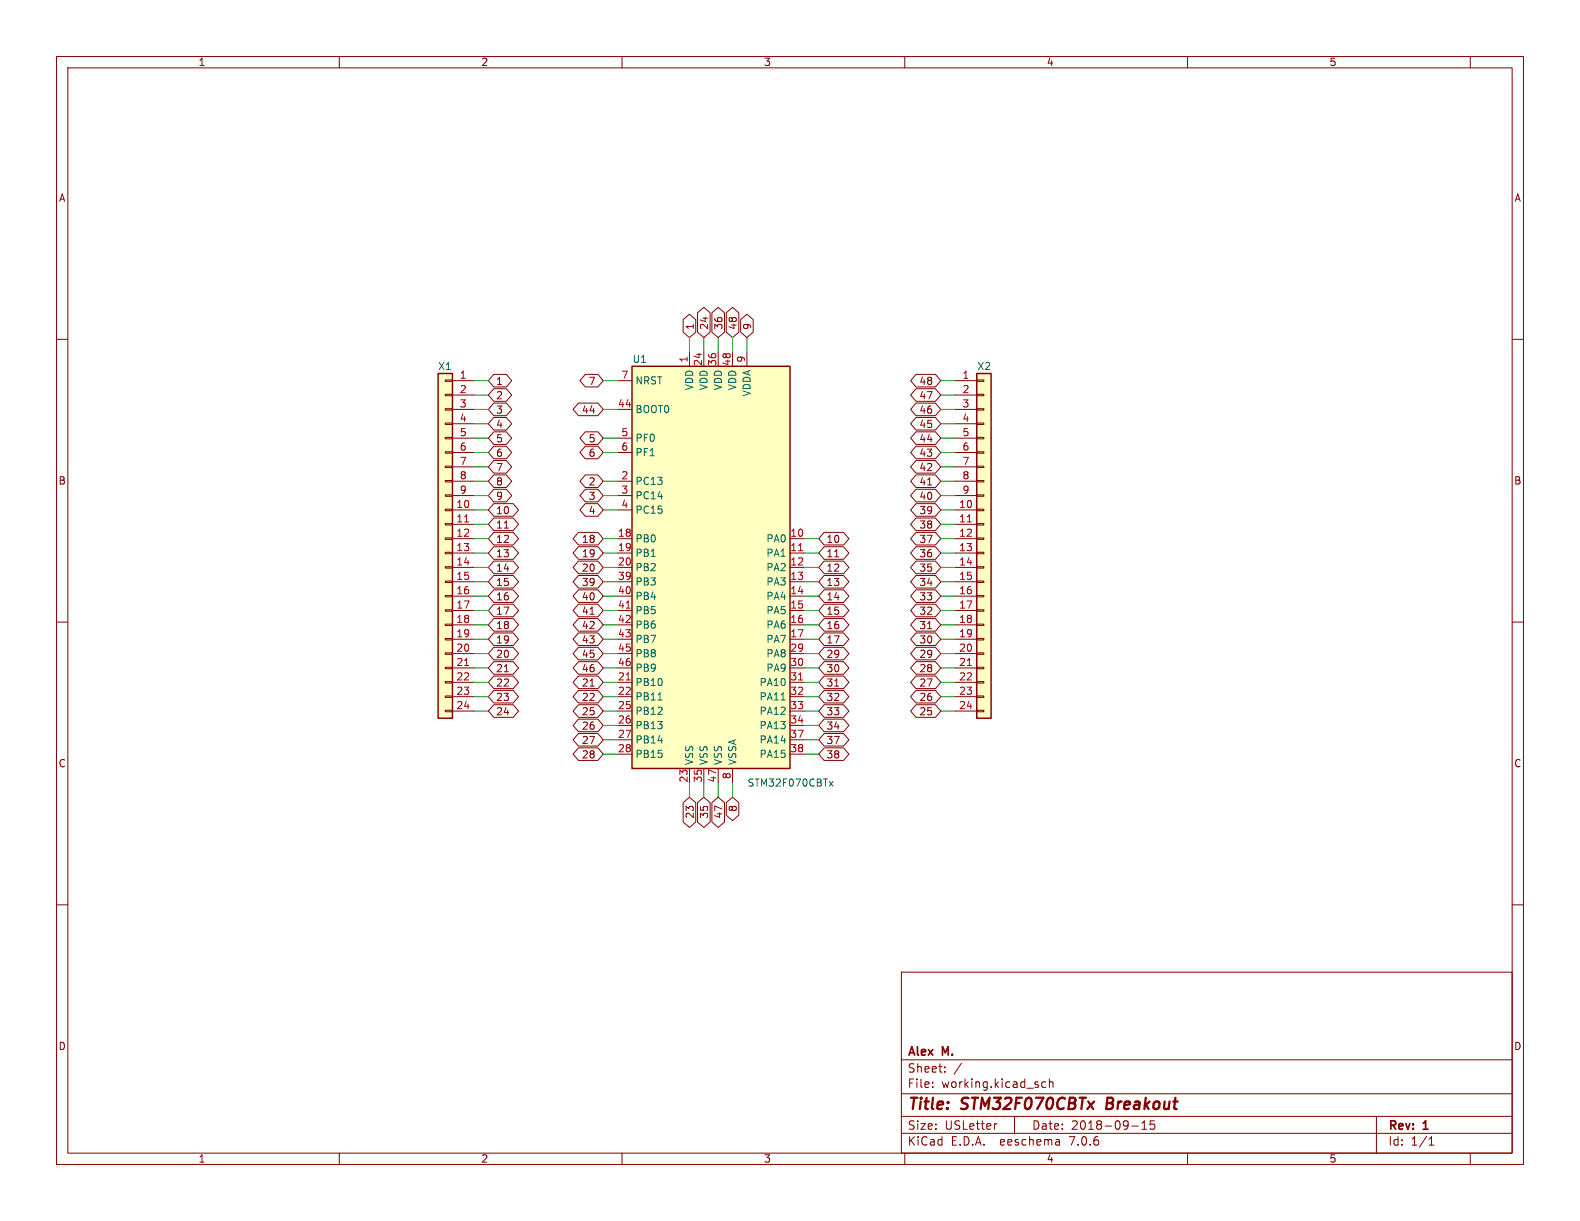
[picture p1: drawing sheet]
(kicad_sch (version 20230121) (generator eeschema)

 (paper "USLetter")

 (title_block
  (title "STM32F070CBTx Breakout")
  (date "2018-09-15")
  (rev "1")
  (company "Alex M."))

 (lib_symbols
  (symbol "Breakout_STM32F070CBTx-rescue:STM32F070CBTx-MCU_ST_STM32F0" (in_bom yes) (on_board yes)
   (property "Reference" "U" (at -15.24 36.83 0) (effects (font (size 1.27 1.27)) (justify left)))
   (property "Value" "MCU_ST_STM32F0:STM32F070CBTx" (at 7.62 36.83 0) (effects (font (size 1.27 1.27)) (justify left)))
   (property "Footprint" "Package_QFP:LQFP-48_7x7mm_P0.5mm" (at -15.24 -35.56 0) (effects (font (size 1.27 1.27)) (justify right) hide))
   (property "Datasheet" "" (at 0 0 0) (effects (font (size 1.27 1.27)) hide))
   (symbol "STM32F070CBTx-MCU_ST_STM32F0_0_1"
    (rectangle (start -15.24 -35.56) (end 12.7 35.56) (stroke (width 0.254) (type solid)) (fill (type background))))
   (symbol "STM32F070CBTx-MCU_ST_STM32F0_1_1"
    (pin power_in line (at -5.08 38.1 270) (length 2.54) (name "VDD" (effects (font (size 1.27 1.27)))) (number "1" (effects (font (size 1.27 1.27)))))
    (pin bidirectional line (at 15.24 5.08 180) (length 2.54) (name "PA0" (effects (font (size 1.27 1.27)))) (number "10" (effects (font (size 1.27 1.27)))))
    (pin bidirectional line (at 15.24 2.54 180) (length 2.54) (name "PA1" (effects (font (size 1.27 1.27)))) (number "11" (effects (font (size 1.27 1.27)))))
    (pin bidirectional line (at 15.24 0 180) (length 2.54) (name "PA2" (effects (font (size 1.27 1.27)))) (number "12" (effects (font (size 1.27 1.27)))))
    (pin bidirectional line (at 15.24 -2.54 180) (length 2.54) (name "PA3" (effects (font (size 1.27 1.27)))) (number "13" (effects (font (size 1.27 1.27)))))
    (pin bidirectional line (at 15.24 -5.08 180) (length 2.54) (name "PA4" (effects (font (size 1.27 1.27)))) (number "14" (effects (font (size 1.27 1.27)))))
    (pin bidirectional line (at 15.24 -7.62 180) (length 2.54) (name "PA5" (effects (font (size 1.27 1.27)))) (number "15" (effects (font (size 1.27 1.27)))))
    (pin bidirectional line (at 15.24 -10.16 180) (length 2.54) (name "PA6" (effects (font (size 1.27 1.27)))) (number "16" (effects (font (size 1.27 1.27)))))
    (pin bidirectional line (at 15.24 -12.7 180) (length 2.54) (name "PA7" (effects (font (size 1.27 1.27)))) (number "17" (effects (font (size 1.27 1.27)))))
    (pin bidirectional line (at -17.78 5.08 0) (length 2.54) (name "PB0" (effects (font (size 1.27 1.27)))) (number "18" (effects (font (size 1.27 1.27)))))
    (pin bidirectional line (at -17.78 2.54 0) (length 2.54) (name "PB1" (effects (font (size 1.27 1.27)))) (number "19" (effects (font (size 1.27 1.27)))))
    (pin bidirectional line (at -17.78 15.24 0) (length 2.54) (name "PC13" (effects (font (size 1.27 1.27)))) (number "2" (effects (font (size 1.27 1.27)))))
    (pin bidirectional line (at -17.78 0 0) (length 2.54) (name "PB2" (effects (font (size 1.27 1.27)))) (number "20" (effects (font (size 1.27 1.27)))))
    (pin bidirectional line (at -17.78 -20.32 0) (length 2.54) (name "PB10" (effects (font (size 1.27 1.27)))) (number "21" (effects (font (size 1.27 1.27)))))
    (pin bidirectional line (at -17.78 -22.86 0) (length 2.54) (name "PB11" (effects (font (size 1.27 1.27)))) (number "22" (effects (font (size 1.27 1.27)))))
    (pin power_in line (at -5.08 -38.1 90) (length 2.54) (name "VSS" (effects (font (size 1.27 1.27)))) (number "23" (effects (font (size 1.27 1.27)))))
    (pin power_in line (at -2.54 38.1 270) (length 2.54) (name "VDD" (effects (font (size 1.27 1.27)))) (number "24" (effects (font (size 1.27 1.27)))))
    (pin bidirectional line (at -17.78 -25.4 0) (length 2.54) (name "PB12" (effects (font (size 1.27 1.27)))) (number "25" (effects (font (size 1.27 1.27)))))
    (pin bidirectional line (at -17.78 -27.94 0) (length 2.54) (name "PB13" (effects (font (size 1.27 1.27)))) (number "26" (effects (font (size 1.27 1.27)))))
    (pin bidirectional line (at -17.78 -30.48 0) (length 2.54) (name "PB14" (effects (font (size 1.27 1.27)))) (number "27" (effects (font (size 1.27 1.27)))))
    (pin bidirectional line (at -17.78 -33.02 0) (length 2.54) (name "PB15" (effects (font (size 1.27 1.27)))) (number "28" (effects (font (size 1.27 1.27)))))
    (pin bidirectional line (at 15.24 -15.24 180) (length 2.54) (name "PA8" (effects (font (size 1.27 1.27)))) (number "29" (effects (font (size 1.27 1.27)))))
    (pin bidirectional line (at -17.78 12.7 0) (length 2.54) (name "PC14" (effects (font (size 1.27 1.27)))) (number "3" (effects (font (size 1.27 1.27)))))
    (pin bidirectional line (at 15.24 -17.78 180) (length 2.54) (name "PA9" (effects (font (size 1.27 1.27)))) (number "30" (effects (font (size 1.27 1.27)))))
    (pin bidirectional line (at 15.24 -20.32 180) (length 2.54) (name "PA10" (effects (font (size 1.27 1.27)))) (number "31" (effects (font (size 1.27 1.27)))))
    (pin bidirectional line (at 15.24 -22.86 180) (length 2.54) (name "PA11" (effects (font (size 1.27 1.27)))) (number "32" (effects (font (size 1.27 1.27)))))
    (pin bidirectional line (at 15.24 -25.4 180) (length 2.54) (name "PA12" (effects (font (size 1.27 1.27)))) (number "33" (effects (font (size 1.27 1.27)))))
    (pin bidirectional line (at 15.24 -27.94 180) (length 2.54) (name "PA13" (effects (font (size 1.27 1.27)))) (number "34" (effects (font (size 1.27 1.27)))))
    (pin power_in line (at -2.54 -38.1 90) (length 2.54) (name "VSS" (effects (font (size 1.27 1.27)))) (number "35" (effects (font (size 1.27 1.27)))))
    (pin power_in line (at 0 38.1 270) (length 2.54) (name "VDD" (effects (font (size 1.27 1.27)))) (number "36" (effects (font (size 1.27 1.27)))))
    (pin bidirectional line (at 15.24 -30.48 180) (length 2.54) (name "PA14" (effects (font (size 1.27 1.27)))) (number "37" (effects (font (size 1.27 1.27)))))
    (pin bidirectional line (at 15.24 -33.02 180) (length 2.54) (name "PA15" (effects (font (size 1.27 1.27)))) (number "38" (effects (font (size 1.27 1.27)))))
    (pin bidirectional line (at -17.78 -2.54 0) (length 2.54) (name "PB3" (effects (font (size 1.27 1.27)))) (number "39" (effects (font (size 1.27 1.27)))))
    (pin bidirectional line (at -17.78 10.16 0) (length 2.54) (name "PC15" (effects (font (size 1.27 1.27)))) (number "4" (effects (font (size 1.27 1.27)))))
    (pin bidirectional line (at -17.78 -5.08 0) (length 2.54) (name "PB4" (effects (font (size 1.27 1.27)))) (number "40" (effects (font (size 1.27 1.27)))))
    (pin bidirectional line (at -17.78 -7.62 0) (length 2.54) (name "PB5" (effects (font (size 1.27 1.27)))) (number "41" (effects (font (size 1.27 1.27)))))
    (pin bidirectional line (at -17.78 -10.16 0) (length 2.54) (name "PB6" (effects (font (size 1.27 1.27)))) (number "42" (effects (font (size 1.27 1.27)))))
    (pin bidirectional line (at -17.78 -12.7 0) (length 2.54) (name "PB7" (effects (font (size 1.27 1.27)))) (number "43" (effects (font (size 1.27 1.27)))))
    (pin input line (at -17.78 27.94 0) (length 2.54) (name "BOOT0" (effects (font (size 1.27 1.27)))) (number "44" (effects (font (size 1.27 1.27)))))
    (pin bidirectional line (at -17.78 -15.24 0) (length 2.54) (name "PB8" (effects (font (size 1.27 1.27)))) (number "45" (effects (font (size 1.27 1.27)))))
    (pin bidirectional line (at -17.78 -17.78 0) (length 2.54) (name "PB9" (effects (font (size 1.27 1.27)))) (number "46" (effects (font (size 1.27 1.27)))))
    (pin power_in line (at 0 -38.1 90) (length 2.54) (name "VSS" (effects (font (size 1.27 1.27)))) (number "47" (effects (font (size 1.27 1.27)))))
    (pin power_in line (at 2.54 38.1 270) (length 2.54) (name "VDD" (effects (font (size 1.27 1.27)))) (number "48" (effects (font (size 1.27 1.27)))))
    (pin input line (at -17.78 22.86 0) (length 2.54) (name "PF0" (effects (font (size 1.27 1.27)))) (number "5" (effects (font (size 1.27 1.27)))))
    (pin input line (at -17.78 20.32 0) (length 2.54) (name "PF1" (effects (font (size 1.27 1.27)))) (number "6" (effects (font (size 1.27 1.27)))))
    (pin input line (at -17.78 33.02 0) (length 2.54) (name "NRST" (effects (font (size 1.27 1.27)))) (number "7" (effects (font (size 1.27 1.27)))))
    (pin power_in line (at 2.54 -38.1 90) (length 2.54) (name "VSSA" (effects (font (size 1.27 1.27)))) (number "8" (effects (font (size 1.27 1.27)))))
    (pin power_in line (at 5.08 38.1 270) (length 2.54) (name "VDDA" (effects (font (size 1.27 1.27)))) (number "9" (effects (font (size 1.27 1.27)))))))
  (symbol "Connector_Generic:Conn_01x24" (pin_names (offset 1.016) hide) (in_bom yes) (on_board yes)
   (property "Reference" "J" (at 0 30.48 0) (effects (font (size 1.27 1.27))))
   (property "Value" "Conn_01x24" (at 0 -33.02 0) (effects (font (size 1.27 1.27))))
   (property "Footprint" "" (at 0 0 0) (effects (font (size 1.27 1.27)) hide))
   (property "Datasheet" "~" (at 0 0 0) (effects (font (size 1.27 1.27)) hide))
   (symbol "Conn_01x24_1_1"
    (rectangle (start -1.27 -30.353) (end 0 -30.607) (stroke (width 0.1524) (type default)) (fill (type none)))
    (rectangle (start -1.27 -27.813) (end 0 -28.067) (stroke (width 0.1524) (type default)) (fill (type none)))
    (rectangle (start -1.27 -25.273) (end 0 -25.527) (stroke (width 0.1524) (type default)) (fill (type none)))
    (rectangle (start -1.27 -22.733) (end 0 -22.987) (stroke (width 0.1524) (type default)) (fill (type none)))
    (rectangle (start -1.27 -20.193) (end 0 -20.447) (stroke (width 0.1524) (type default)) (fill (type none)))
    (rectangle (start -1.27 -17.653) (end 0 -17.907) (stroke (width 0.1524) (type default)) (fill (type none)))
    (rectangle (start -1.27 -15.113) (end 0 -15.367) (stroke (width 0.1524) (type default)) (fill (type none)))
    (rectangle (start -1.27 -12.573) (end 0 -12.827) (stroke (width 0.1524) (type default)) (fill (type none)))
    (rectangle (start -1.27 -10.033) (end 0 -10.287) (stroke (width 0.1524) (type default)) (fill (type none)))
    (rectangle (start -1.27 -7.493) (end 0 -7.747) (stroke (width 0.1524) (type default)) (fill (type none)))
    (rectangle (start -1.27 -4.953) (end 0 -5.207) (stroke (width 0.1524) (type default)) (fill (type none)))
    (rectangle (start -1.27 -2.413) (end 0 -2.667) (stroke (width 0.1524) (type default)) (fill (type none)))
    (rectangle (start -1.27 0.127) (end 0 -0.127) (stroke (width 0.1524) (type default)) (fill (type none)))
    (rectangle (start -1.27 2.667) (end 0 2.413) (stroke (width 0.1524) (type default)) (fill (type none)))
    (rectangle (start -1.27 5.207) (end 0 4.953) (stroke (width 0.1524) (type default)) (fill (type none)))
    (rectangle (start -1.27 7.747) (end 0 7.493) (stroke (width 0.1524) (type default)) (fill (type none)))
    (rectangle (start -1.27 10.287) (end 0 10.033) (stroke (width 0.1524) (type default)) (fill (type none)))
    (rectangle (start -1.27 12.827) (end 0 12.573) (stroke (width 0.1524) (type default)) (fill (type none)))
    (rectangle (start -1.27 15.367) (end 0 15.113) (stroke (width 0.1524) (type default)) (fill (type none)))
    (rectangle (start -1.27 17.907) (end 0 17.653) (stroke (width 0.1524) (type default)) (fill (type none)))
    (rectangle (start -1.27 20.447) (end 0 20.193) (stroke (width 0.1524) (type default)) (fill (type none)))
    (rectangle (start -1.27 22.987) (end 0 22.733) (stroke (width 0.1524) (type default)) (fill (type none)))
    (rectangle (start -1.27 25.527) (end 0 25.273) (stroke (width 0.1524) (type default)) (fill (type none)))
    (rectangle (start -1.27 28.067) (end 0 27.813) (stroke (width 0.1524) (type default)) (fill (type none)))
    (rectangle (start -1.27 29.21) (end 1.27 -31.75) (stroke (width 0.254) (type default)) (fill (type background)))
    (pin passive line (at -5.08 27.94 0) (length 3.81) (name "Pin_1" (effects (font (size 1.27 1.27)))) (number "1" (effects (font (size 1.27 1.27)))))
    (pin passive line (at -5.08 5.08 0) (length 3.81) (name "Pin_10" (effects (font (size 1.27 1.27)))) (number "10" (effects (font (size 1.27 1.27)))))
    (pin passive line (at -5.08 2.54 0) (length 3.81) (name "Pin_11" (effects (font (size 1.27 1.27)))) (number "11" (effects (font (size 1.27 1.27)))))
    (pin passive line (at -5.08 0 0) (length 3.81) (name "Pin_12" (effects (font (size 1.27 1.27)))) (number "12" (effects (font (size 1.27 1.27)))))
    (pin passive line (at -5.08 -2.54 0) (length 3.81) (name "Pin_13" (effects (font (size 1.27 1.27)))) (number "13" (effects (font (size 1.27 1.27)))))
    (pin passive line (at -5.08 -5.08 0) (length 3.81) (name "Pin_14" (effects (font (size 1.27 1.27)))) (number "14" (effects (font (size 1.27 1.27)))))
    (pin passive line (at -5.08 -7.62 0) (length 3.81) (name "Pin_15" (effects (font (size 1.27 1.27)))) (number "15" (effects (font (size 1.27 1.27)))))
    (pin passive line (at -5.08 -10.16 0) (length 3.81) (name "Pin_16" (effects (font (size 1.27 1.27)))) (number "16" (effects (font (size 1.27 1.27)))))
    (pin passive line (at -5.08 -12.7 0) (length 3.81) (name "Pin_17" (effects (font (size 1.27 1.27)))) (number "17" (effects (font (size 1.27 1.27)))))
    (pin passive line (at -5.08 -15.24 0) (length 3.81) (name "Pin_18" (effects (font (size 1.27 1.27)))) (number "18" (effects (font (size 1.27 1.27)))))
    (pin passive line (at -5.08 -17.78 0) (length 3.81) (name "Pin_19" (effects (font (size 1.27 1.27)))) (number "19" (effects (font (size 1.27 1.27)))))
    (pin passive line (at -5.08 25.4 0) (length 3.81) (name "Pin_2" (effects (font (size 1.27 1.27)))) (number "2" (effects (font (size 1.27 1.27)))))
    (pin passive line (at -5.08 -20.32 0) (length 3.81) (name "Pin_20" (effects (font (size 1.27 1.27)))) (number "20" (effects (font (size 1.27 1.27)))))
    (pin passive line (at -5.08 -22.86 0) (length 3.81) (name "Pin_21" (effects (font (size 1.27 1.27)))) (number "21" (effects (font (size 1.27 1.27)))))
    (pin passive line (at -5.08 -25.4 0) (length 3.81) (name "Pin_22" (effects (font (size 1.27 1.27)))) (number "22" (effects (font (size 1.27 1.27)))))
    (pin passive line (at -5.08 -27.94 0) (length 3.81) (name "Pin_23" (effects (font (size 1.27 1.27)))) (number "23" (effects (font (size 1.27 1.27)))))
    (pin passive line (at -5.08 -30.48 0) (length 3.81) (name "Pin_24" (effects (font (size 1.27 1.27)))) (number "24" (effects (font (size 1.27 1.27)))))
    (pin passive line (at -5.08 22.86 0) (length 3.81) (name "Pin_3" (effects (font (size 1.27 1.27)))) (number "3" (effects (font (size 1.27 1.27)))))
    (pin passive line (at -5.08 20.32 0) (length 3.81) (name "Pin_4" (effects (font (size 1.27 1.27)))) (number "4" (effects (font (size 1.27 1.27)))))
    (pin passive line (at -5.08 17.78 0) (length 3.81) (name "Pin_5" (effects (font (size 1.27 1.27)))) (number "5" (effects (font (size 1.27 1.27)))))
    (pin passive line (at -5.08 15.24 0) (length 3.81) (name "Pin_6" (effects (font (size 1.27 1.27)))) (number "6" (effects (font (size 1.27 1.27)))))
    (pin passive line (at -5.08 12.7 0) (length 3.81) (name "Pin_7" (effects (font (size 1.27 1.27)))) (number "7" (effects (font (size 1.27 1.27)))))
    (pin passive line (at -5.08 10.16 0) (length 3.81) (name "Pin_8" (effects (font (size 1.27 1.27)))) (number "8" (effects (font (size 1.27 1.27)))))
    (pin passive line (at -5.08 7.62 0) (length 3.81) (name "Pin_9" (effects (font (size 1.27 1.27)))) (number "9" (effects (font (size 1.27 1.27))))))))


 (wire (pts (xy 168.91 110.49) (xy 166.37 110.49)) (stroke (width 0) (type default)))
 (wire (pts (xy 144.78 95.25) (xy 142.24 95.25)) (stroke (width 0) (type default)))
 (wire (pts (xy 83.82 100.33) (xy 86.36 100.33)) (stroke (width 0) (type default)))
 (wire (pts (xy 109.22 95.25) (xy 106.68 95.25)) (stroke (width 0) (type default)))
 (wire (pts (xy 106.68 97.79) (xy 109.22 97.79)) (stroke (width 0) (type default)))
 (wire (pts (xy 166.37 113.03) (xy 168.91 113.03)) (stroke (width 0) (type default)))
 (wire (pts (xy 83.82 87.63) (xy 86.36 87.63)) (stroke (width 0) (type default)))
 (wire (pts (xy 168.91 85.09) (xy 166.37 85.09)) (stroke (width 0) (type default)))
 (wire (pts (xy 168.91 120.65) (xy 166.37 120.65)) (stroke (width 0) (type default)))
 (wire (pts (xy 83.82 85.09) (xy 86.36 85.09)) (stroke (width 0) (type default)))
 (wire (pts (xy 83.82 92.71) (xy 86.36 92.71)) (stroke (width 0) (type default)))
 (wire (pts (xy 166.37 102.87) (xy 168.91 102.87)) (stroke (width 0) (type default)))
 (wire (pts (xy 127 62.23) (xy 127 59.69)) (stroke (width 0) (type default)))
 (wire (pts (xy 83.82 113.03) (xy 86.36 113.03)) (stroke (width 0) (type default)))
 (wire (pts (xy 142.24 97.79) (xy 144.78 97.79)) (stroke (width 0) (type default)))
 (wire (pts (xy 83.82 125.73) (xy 86.36 125.73)) (stroke (width 0) (type default)))
 (wire (pts (xy 124.46 62.23) (xy 124.46 59.69)) (stroke (width 0) (type default)))
 (wire (pts (xy 106.68 85.09) (xy 109.22 85.09)) (stroke (width 0) (type default)))
 (wire (pts (xy 166.37 123.19) (xy 168.91 123.19)) (stroke (width 0) (type default)))
 (wire (pts (xy 166.37 87.63) (xy 168.91 87.63)) (stroke (width 0) (type default)))
 (wire (pts (xy 144.78 110.49) (xy 142.24 110.49)) (stroke (width 0) (type default)))
 (wire (pts (xy 127 138.43) (xy 127 140.97)) (stroke (width 0) (type default)))
 (wire (pts (xy 106.68 113.03) (xy 109.22 113.03)) (stroke (width 0) (type default)))
 (wire (pts (xy 83.82 97.79) (xy 86.36 97.79)) (stroke (width 0) (type default)))
 (wire (pts (xy 166.37 107.95) (xy 168.91 107.95)) (stroke (width 0) (type default)))
 (wire (pts (xy 168.91 90.17) (xy 166.37 90.17)) (stroke (width 0) (type default)))
 (wire (pts (xy 106.68 123.19) (xy 109.22 123.19)) (stroke (width 0) (type default)))
 (wire (pts (xy 142.24 102.87) (xy 144.78 102.87)) (stroke (width 0) (type default)))
 (wire (pts (xy 83.82 82.55) (xy 86.36 82.55)) (stroke (width 0) (type default)))
 (wire (pts (xy 109.22 72.39) (xy 106.68 72.39)) (stroke (width 0) (type default)))
 (wire (pts (xy 168.91 80.01) (xy 166.37 80.01)) (stroke (width 0) (type default)))
 (wire (pts (xy 83.82 115.57) (xy 86.36 115.57)) (stroke (width 0) (type default)))
 (wire (pts (xy 124.46 140.97) (xy 124.46 138.43)) (stroke (width 0) (type default)))
 (wire (pts (xy 132.08 62.23) (xy 132.08 59.69)) (stroke (width 0) (type default)))
 (wire (pts (xy 166.37 82.55) (xy 168.91 82.55)) (stroke (width 0) (type default)))
 (wire (pts (xy 144.78 105.41) (xy 142.24 105.41)) (stroke (width 0) (type default)))
 (wire (pts (xy 83.82 105.41) (xy 86.36 105.41)) (stroke (width 0) (type default)))
 (wire (pts (xy 144.78 130.81) (xy 142.24 130.81)) (stroke (width 0) (type default)))
 (wire (pts (xy 142.24 123.19) (xy 144.78 123.19)) (stroke (width 0) (type default)))
 (wire (pts (xy 83.82 69.85) (xy 86.36 69.85)) (stroke (width 0) (type default)))
 (wire (pts (xy 168.91 74.93) (xy 166.37 74.93)) (stroke (width 0) (type default)))
 (wire (pts (xy 109.22 100.33) (xy 106.68 100.33)) (stroke (width 0) (type default)))
 (wire (pts (xy 144.78 100.33) (xy 142.24 100.33)) (stroke (width 0) (type default)))
 (wire (pts (xy 144.78 120.65) (xy 142.24 120.65)) (stroke (width 0) (type default)))
 (wire (pts (xy 166.37 72.39) (xy 168.91 72.39)) (stroke (width 0) (type default)))
 (wire (pts (xy 166.37 125.73) (xy 168.91 125.73)) (stroke (width 0) (type default)))
 (wire (pts (xy 109.22 110.49) (xy 106.68 110.49)) (stroke (width 0) (type default)))
 (wire (pts (xy 144.78 115.57) (xy 142.24 115.57)) (stroke (width 0) (type default)))
 (wire (pts (xy 109.22 87.63) (xy 106.68 87.63)) (stroke (width 0) (type default)))
 (wire (pts (xy 106.68 128.27) (xy 109.22 128.27)) (stroke (width 0) (type default)))
 (wire (pts (xy 166.37 77.47) (xy 168.91 77.47)) (stroke (width 0) (type default)))
 (wire (pts (xy 106.68 90.17) (xy 109.22 90.17)) (stroke (width 0) (type default)))
 (wire (pts (xy 166.37 97.79) (xy 168.91 97.79)) (stroke (width 0) (type default)))
 (wire (pts (xy 121.92 62.23) (xy 121.92 59.69)) (stroke (width 0) (type default)))
 (wire (pts (xy 109.22 125.73) (xy 106.68 125.73)) (stroke (width 0) (type default)))
 (wire (pts (xy 166.37 92.71) (xy 168.91 92.71)) (stroke (width 0) (type default)))
 (wire (pts (xy 168.91 69.85) (xy 166.37 69.85)) (stroke (width 0) (type default)))
 (wire (pts (xy 168.91 95.25) (xy 166.37 95.25)) (stroke (width 0) (type default)))
 (wire (pts (xy 83.82 110.49) (xy 86.36 110.49)) (stroke (width 0) (type default)))
 (wire (pts (xy 121.92 138.43) (xy 121.92 140.97)) (stroke (width 0) (type default)))
 (wire (pts (xy 106.68 67.31) (xy 109.22 67.31)) (stroke (width 0) (type default)))
 (wire (pts (xy 142.24 118.11) (xy 144.78 118.11)) (stroke (width 0) (type default)))
 (wire (pts (xy 142.24 113.03) (xy 144.78 113.03)) (stroke (width 0) (type default)))
 (wire (pts (xy 83.82 72.39) (xy 86.36 72.39)) (stroke (width 0) (type default)))
 (wire (pts (xy 129.54 140.97) (xy 129.54 138.43)) (stroke (width 0) (type default)))
 (wire (pts (xy 109.22 130.81) (xy 106.68 130.81)) (stroke (width 0) (type default)))
 (wire (pts (xy 83.82 95.25) (xy 86.36 95.25)) (stroke (width 0) (type default)))
 (wire (pts (xy 106.68 77.47) (xy 109.22 77.47)) (stroke (width 0) (type default)))
 (wire (pts (xy 166.37 118.11) (xy 168.91 118.11)) (stroke (width 0) (type default)))
 (wire (pts (xy 106.68 102.87) (xy 109.22 102.87)) (stroke (width 0) (type default)))
 (wire (pts (xy 144.78 125.73) (xy 142.24 125.73)) (stroke (width 0) (type default)))
 (wire (pts (xy 129.54 62.23) (xy 129.54 59.69)) (stroke (width 0) (type default)))
 (wire (pts (xy 109.22 120.65) (xy 106.68 120.65)) (stroke (width 0) (type default)))
 (wire (pts (xy 109.22 105.41) (xy 106.68 105.41)) (stroke (width 0) (type default)))
 (wire (pts (xy 106.68 133.35) (xy 109.22 133.35)) (stroke (width 0) (type default)))
 (wire (pts (xy 142.24 133.35) (xy 144.78 133.35)) (stroke (width 0) (type default)))
 (wire (pts (xy 168.91 100.33) (xy 166.37 100.33)) (stroke (width 0) (type default)))
 (wire (pts (xy 106.68 118.11) (xy 109.22 118.11)) (stroke (width 0) (type default)))
 (wire (pts (xy 83.82 107.95) (xy 86.36 107.95)) (stroke (width 0) (type default)))
 (wire (pts (xy 168.91 105.41) (xy 166.37 105.41)) (stroke (width 0) (type default)))
 (wire (pts (xy 109.22 115.57) (xy 106.68 115.57)) (stroke (width 0) (type default)))
 (wire (pts (xy 106.68 107.95) (xy 109.22 107.95)) (stroke (width 0) (type default)))
 (wire (pts (xy 83.82 80.01) (xy 86.36 80.01)) (stroke (width 0) (type default)))
 (wire (pts (xy 168.91 115.57) (xy 166.37 115.57)) (stroke (width 0) (type default)))
 (wire (pts (xy 83.82 102.87) (xy 86.36 102.87)) (stroke (width 0) (type default)))
 (wire (pts (xy 166.37 67.31) (xy 168.91 67.31)) (stroke (width 0) (type default)))
 (wire (pts (xy 83.82 77.47) (xy 86.36 77.47)) (stroke (width 0) (type default)))
 (wire (pts (xy 83.82 118.11) (xy 86.36 118.11)) (stroke (width 0) (type default)))
 (wire (pts (xy 83.82 90.17) (xy 86.36 90.17)) (stroke (width 0) (type default)))
 (wire (pts (xy 142.24 128.27) (xy 144.78 128.27)) (stroke (width 0) (type default)))
 (wire (pts (xy 83.82 120.65) (xy 86.36 120.65)) (stroke (width 0) (type default)))
 (wire (pts (xy 83.82 67.31) (xy 86.36 67.31)) (stroke (width 0) (type default)))
 (wire (pts (xy 109.22 80.01) (xy 106.68 80.01)) (stroke (width 0) (type default)))
 (wire (pts (xy 142.24 107.95) (xy 144.78 107.95)) (stroke (width 0) (type default)))
 (wire (pts (xy 83.82 123.19) (xy 86.36 123.19)) (stroke (width 0) (type default)))
 (wire (pts (xy 83.82 74.93) (xy 86.36 74.93)) (stroke (width 0) (type default)))

 (global_label "17" (shape bidirectional) (at 86.36 107.95 0) (effects (font (size 1.27 1.27)) (justify left))
  (property "Intersheetrefs" "${INTERSHEET_REFS}" (at 86.36 107.95 0) (effects (font (size 1.27 1.27)) hide)))
 (global_label "11" (shape bidirectional) (at 144.78 97.79 0) (effects (font (size 1.27 1.27)) (justify left))
  (property "Intersheetrefs" "${INTERSHEET_REFS}" (at 144.78 97.79 0) (effects (font (size 1.27 1.27)) hide)))
 (global_label "24" (shape bidirectional) (at 86.36 125.73 0) (effects (font (size 1.27 1.27)) (justify left))
  (property "Intersheetrefs" "${INTERSHEET_REFS}" (at 86.36 125.73 0) (effects (font (size 1.27 1.27)) hide)))
 (global_label "1" (shape bidirectional) (at 121.92 59.69 90) (effects (font (size 1.27 1.27)) (justify left))
  (property "Intersheetrefs" "${INTERSHEET_REFS}" (at 121.92 59.69 0) (effects (font (size 1.27 1.27)) hide)))
 (global_label "13" (shape bidirectional) (at 144.78 102.87 0) (effects (font (size 1.27 1.27)) (justify left))
  (property "Intersheetrefs" "${INTERSHEET_REFS}" (at 144.78 102.87 0) (effects (font (size 1.27 1.27)) hide)))
 (global_label "11" (shape bidirectional) (at 86.36 92.71 0) (effects (font (size 1.27 1.27)) (justify left))
  (property "Intersheetrefs" "${INTERSHEET_REFS}" (at 86.36 92.71 0) (effects (font (size 1.27 1.27)) hide)))
 (global_label "7" (shape bidirectional) (at 106.68 67.31 180) (effects (font (size 1.27 1.27)) (justify right))
  (property "Intersheetrefs" "${INTERSHEET_REFS}" (at 106.68 67.31 0) (effects (font (size 1.27 1.27)) hide)))
 (global_label "26" (shape bidirectional) (at 166.37 123.19 180) (effects (font (size 1.27 1.27)) (justify right))
  (property "Intersheetrefs" "${INTERSHEET_REFS}" (at 166.37 123.19 0) (effects (font (size 1.27 1.27)) hide)))
 (global_label "26" (shape bidirectional) (at 106.68 128.27 180) (effects (font (size 1.27 1.27)) (justify right))
  (property "Intersheetrefs" "${INTERSHEET_REFS}" (at 106.68 128.27 0) (effects (font (size 1.27 1.27)) hide)))
 (global_label "43" (shape bidirectional) (at 166.37 80.01 180) (effects (font (size 1.27 1.27)) (justify right))
  (property "Intersheetrefs" "${INTERSHEET_REFS}" (at 166.37 80.01 0) (effects (font (size 1.27 1.27)) hide)))
 (global_label "45" (shape bidirectional) (at 106.68 115.57 180) (effects (font (size 1.27 1.27)) (justify right))
  (property "Intersheetrefs" "${INTERSHEET_REFS}" (at 106.68 115.57 0) (effects (font (size 1.27 1.27)) hide)))
 (global_label "20" (shape bidirectional) (at 106.68 100.33 180) (effects (font (size 1.27 1.27)) (justify right))
  (property "Intersheetrefs" "${INTERSHEET_REFS}" (at 106.68 100.33 0) (effects (font (size 1.27 1.27)) hide)))
 (global_label "46" (shape bidirectional) (at 106.68 118.11 180) (effects (font (size 1.27 1.27)) (justify right))
  (property "Intersheetrefs" "${INTERSHEET_REFS}" (at 106.68 118.11 0) (effects (font (size 1.27 1.27)) hide)))
 (global_label "27" (shape bidirectional) (at 166.37 120.65 180) (effects (font (size 1.27 1.27)) (justify right))
  (property "Intersheetrefs" "${INTERSHEET_REFS}" (at 166.37 120.65 0) (effects (font (size 1.27 1.27)) hide)))
 (global_label "31" (shape bidirectional) (at 166.37 110.49 180) (effects (font (size 1.27 1.27)) (justify right))
  (property "Intersheetrefs" "${INTERSHEET_REFS}" (at 166.37 110.49 0) (effects (font (size 1.27 1.27)) hide)))
 (global_label "39" (shape bidirectional) (at 106.68 102.87 180) (effects (font (size 1.27 1.27)) (justify right))
  (property "Intersheetrefs" "${INTERSHEET_REFS}" (at 106.68 102.87 0) (effects (font (size 1.27 1.27)) hide)))
 (global_label "29" (shape bidirectional) (at 144.78 115.57 0) (effects (font (size 1.27 1.27)) (justify left))
  (property "Intersheetrefs" "${INTERSHEET_REFS}" (at 144.78 115.57 0) (effects (font (size 1.27 1.27)) hide)))
 (global_label "8" (shape bidirectional) (at 86.36 85.09 0) (effects (font (size 1.27 1.27)) (justify left))
  (property "Intersheetrefs" "${INTERSHEET_REFS}" (at 86.36 85.09 0) (effects (font (size 1.27 1.27)) hide)))
 (global_label "14" (shape bidirectional) (at 86.36 100.33 0) (effects (font (size 1.27 1.27)) (justify left))
  (property "Intersheetrefs" "${INTERSHEET_REFS}" (at 86.36 100.33 0) (effects (font (size 1.27 1.27)) hide)))
 (global_label "46" (shape bidirectional) (at 166.37 72.39 180) (effects (font (size 1.27 1.27)) (justify right))
  (property "Intersheetrefs" "${INTERSHEET_REFS}" (at 166.37 72.39 0) (effects (font (size 1.27 1.27)) hide)))
 (global_label "6" (shape bidirectional) (at 106.68 80.01 180) (effects (font (size 1.27 1.27)) (justify right))
  (property "Intersheetrefs" "${INTERSHEET_REFS}" (at 106.68 80.01 0) (effects (font (size 1.27 1.27)) hide)))
 (global_label "2" (shape bidirectional) (at 86.36 69.85 0) (effects (font (size 1.27 1.27)) (justify left))
  (property "Intersheetrefs" "${INTERSHEET_REFS}" (at 86.36 69.85 0) (effects (font (size 1.27 1.27)) hide)))
 (global_label "29" (shape bidirectional) (at 166.37 115.57 180) (effects (font (size 1.27 1.27)) (justify right))
  (property "Intersheetrefs" "${INTERSHEET_REFS}" (at 166.37 115.57 0) (effects (font (size 1.27 1.27)) hide)))
 (global_label "48" (shape bidirectional) (at 129.54 59.69 90) (effects (font (size 1.27 1.27)) (justify left))
  (property "Intersheetrefs" "${INTERSHEET_REFS}" (at 129.54 59.69 0) (effects (font (size 1.27 1.27)) hide)))
 (global_label "35" (shape bidirectional) (at 124.46 140.97 270) (effects (font (size 1.27 1.27)) (justify right))
  (property "Intersheetrefs" "${INTERSHEET_REFS}" (at 124.46 140.97 0) (effects (font (size 1.27 1.27)) hide)))
 (global_label "20" (shape bidirectional) (at 86.36 115.57 0) (effects (font (size 1.27 1.27)) (justify left))
  (property "Intersheetrefs" "${INTERSHEET_REFS}" (at 86.36 115.57 0) (effects (font (size 1.27 1.27)) hide)))
 (global_label "4" (shape bidirectional) (at 86.36 74.93 0) (effects (font (size 1.27 1.27)) (justify left))
  (property "Intersheetrefs" "${INTERSHEET_REFS}" (at 86.36 74.93 0) (effects (font (size 1.27 1.27)) hide)))
 (global_label "23" (shape bidirectional) (at 86.36 123.19 0) (effects (font (size 1.27 1.27)) (justify left))
  (property "Intersheetrefs" "${INTERSHEET_REFS}" (at 86.36 123.19 0) (effects (font (size 1.27 1.27)) hide)))
 (global_label "4" (shape bidirectional) (at 106.68 90.17 180) (effects (font (size 1.27 1.27)) (justify right))
  (property "Intersheetrefs" "${INTERSHEET_REFS}" (at 106.68 90.17 0) (effects (font (size 1.27 1.27)) hide)))
 (global_label "15" (shape bidirectional) (at 86.36 102.87 0) (effects (font (size 1.27 1.27)) (justify left))
  (property "Intersheetrefs" "${INTERSHEET_REFS}" (at 86.36 102.87 0) (effects (font (size 1.27 1.27)) hide)))
 (global_label "36" (shape bidirectional) (at 127 59.69 90) (effects (font (size 1.27 1.27)) (justify left))
  (property "Intersheetrefs" "${INTERSHEET_REFS}" (at 127 59.69 0) (effects (font (size 1.27 1.27)) hide)))
 (global_label "6" (shape bidirectional) (at 86.36 80.01 0) (effects (font (size 1.27 1.27)) (justify left))
  (property "Intersheetrefs" "${INTERSHEET_REFS}" (at 86.36 80.01 0) (effects (font (size 1.27 1.27)) hide)))
 (global_label "2" (shape bidirectional) (at 106.68 85.09 180) (effects (font (size 1.27 1.27)) (justify right))
  (property "Intersheetrefs" "${INTERSHEET_REFS}" (at 106.68 85.09 0) (effects (font (size 1.27 1.27)) hide)))
 (global_label "30" (shape bidirectional) (at 144.78 118.11 0) (effects (font (size 1.27 1.27)) (justify left))
  (property "Intersheetrefs" "${INTERSHEET_REFS}" (at 144.78 118.11 0) (effects (font (size 1.27 1.27)) hide)))
 (global_label "9" (shape bidirectional) (at 132.08 59.69 90) (effects (font (size 1.27 1.27)) (justify left))
  (property "Intersheetrefs" "${INTERSHEET_REFS}" (at 132.08 59.69 0) (effects (font (size 1.27 1.27)) hide)))
 (global_label "16" (shape bidirectional) (at 86.36 105.41 0) (effects (font (size 1.27 1.27)) (justify left))
  (property "Intersheetrefs" "${INTERSHEET_REFS}" (at 86.36 105.41 0) (effects (font (size 1.27 1.27)) hide)))
 (global_label "37" (shape bidirectional) (at 166.37 95.25 180) (effects (font (size 1.27 1.27)) (justify right))
  (property "Intersheetrefs" "${INTERSHEET_REFS}" (at 166.37 95.25 0) (effects (font (size 1.27 1.27)) hide)))
 (global_label "38" (shape bidirectional) (at 144.78 133.35 0) (effects (font (size 1.27 1.27)) (justify left))
  (property "Intersheetrefs" "${INTERSHEET_REFS}" (at 144.78 133.35 0) (effects (font (size 1.27 1.27)) hide)))
 (global_label "8" (shape bidirectional) (at 129.54 140.97 270) (effects (font (size 1.27 1.27)) (justify right))
  (property "Intersheetrefs" "${INTERSHEET_REFS}" (at 129.54 140.97 0) (effects (font (size 1.27 1.27)) hide)))
 (global_label "28" (shape bidirectional) (at 166.37 118.11 180) (effects (font (size 1.27 1.27)) (justify right))
  (property "Intersheetrefs" "${INTERSHEET_REFS}" (at 166.37 118.11 0) (effects (font (size 1.27 1.27)) hide)))
 (global_label "32" (shape bidirectional) (at 144.78 123.19 0) (effects (font (size 1.27 1.27)) (justify left))
  (property "Intersheetrefs" "${INTERSHEET_REFS}" (at 144.78 123.19 0) (effects (font (size 1.27 1.27)) hide)))
 (global_label "33" (shape bidirectional) (at 166.37 105.41 180) (effects (font (size 1.27 1.27)) (justify right))
  (property "Intersheetrefs" "${INTERSHEET_REFS}" (at 166.37 105.41 0) (effects (font (size 1.27 1.27)) hide)))
 (global_label "25" (shape bidirectional) (at 106.68 125.73 180) (effects (font (size 1.27 1.27)) (justify right))
  (property "Intersheetrefs" "${INTERSHEET_REFS}" (at 106.68 125.73 0) (effects (font (size 1.27 1.27)) hide)))
 (global_label "41" (shape bidirectional) (at 106.68 107.95 180) (effects (font (size 1.27 1.27)) (justify right))
  (property "Intersheetrefs" "${INTERSHEET_REFS}" (at 106.68 107.95 0) (effects (font (size 1.27 1.27)) hide)))
 (global_label "9" (shape bidirectional) (at 86.36 87.63 0) (effects (font (size 1.27 1.27)) (justify left))
  (property "Intersheetrefs" "${INTERSHEET_REFS}" (at 86.36 87.63 0) (effects (font (size 1.27 1.27)) hide)))
 (global_label "33" (shape bidirectional) (at 144.78 125.73 0) (effects (font (size 1.27 1.27)) (justify left))
  (property "Intersheetrefs" "${INTERSHEET_REFS}" (at 144.78 125.73 0) (effects (font (size 1.27 1.27)) hide)))
 (global_label "42" (shape bidirectional) (at 166.37 82.55 180) (effects (font (size 1.27 1.27)) (justify right))
  (property "Intersheetrefs" "${INTERSHEET_REFS}" (at 166.37 82.55 0) (effects (font (size 1.27 1.27)) hide)))
 (global_label "10" (shape bidirectional) (at 144.78 95.25 0) (effects (font (size 1.27 1.27)) (justify left))
  (property "Intersheetrefs" "${INTERSHEET_REFS}" (at 144.78 95.25 0) (effects (font (size 1.27 1.27)) hide)))
 (global_label "47" (shape bidirectional) (at 127 140.97 270) (effects (font (size 1.27 1.27)) (justify right))
  (property "Intersheetrefs" "${INTERSHEET_REFS}" (at 127 140.97 0) (effects (font (size 1.27 1.27)) hide)))
 (global_label "12" (shape bidirectional) (at 86.36 95.25 0) (effects (font (size 1.27 1.27)) (justify left))
  (property "Intersheetrefs" "${INTERSHEET_REFS}" (at 86.36 95.25 0) (effects (font (size 1.27 1.27)) hide)))
 (global_label "19" (shape bidirectional) (at 86.36 113.03 0) (effects (font (size 1.27 1.27)) (justify left))
  (property "Intersheetrefs" "${INTERSHEET_REFS}" (at 86.36 113.03 0) (effects (font (size 1.27 1.27)) hide)))
 (global_label "34" (shape bidirectional) (at 166.37 102.87 180) (effects (font (size 1.27 1.27)) (justify right))
  (property "Intersheetrefs" "${INTERSHEET_REFS}" (at 166.37 102.87 0) (effects (font (size 1.27 1.27)) hide)))
 (global_label "41" (shape bidirectional) (at 166.37 85.09 180) (effects (font (size 1.27 1.27)) (justify right))
  (property "Intersheetrefs" "${INTERSHEET_REFS}" (at 166.37 85.09 0) (effects (font (size 1.27 1.27)) hide)))
 (global_label "48" (shape bidirectional) (at 166.37 67.31 180) (effects (font (size 1.27 1.27)) (justify right))
  (property "Intersheetrefs" "${INTERSHEET_REFS}" (at 166.37 67.31 0) (effects (font (size 1.27 1.27)) hide)))
 (global_label "32" (shape bidirectional) (at 166.37 107.95 180) (effects (font (size 1.27 1.27)) (justify right))
  (property "Intersheetrefs" "${INTERSHEET_REFS}" (at 166.37 107.95 0) (effects (font (size 1.27 1.27)) hide)))
 (global_label "10" (shape bidirectional) (at 86.36 90.17 0) (effects (font (size 1.27 1.27)) (justify left))
  (property "Intersheetrefs" "${INTERSHEET_REFS}" (at 86.36 90.17 0) (effects (font (size 1.27 1.27)) hide)))
 (global_label "45" (shape bidirectional) (at 166.37 74.93 180) (effects (font (size 1.27 1.27)) (justify right))
  (property "Intersheetrefs" "${INTERSHEET_REFS}" (at 166.37 74.93 0) (effects (font (size 1.27 1.27)) hide)))
 (global_label "14" (shape bidirectional) (at 144.78 105.41 0) (effects (font (size 1.27 1.27)) (justify left))
  (property "Intersheetrefs" "${INTERSHEET_REFS}" (at 144.78 105.41 0) (effects (font (size 1.27 1.27)) hide)))
 (global_label "25" (shape bidirectional) (at 166.37 125.73 180) (effects (font (size 1.27 1.27)) (justify right))
  (property "Intersheetrefs" "${INTERSHEET_REFS}" (at 166.37 125.73 0) (effects (font (size 1.27 1.27)) hide)))
 (global_label "21" (shape bidirectional) (at 106.68 120.65 180) (effects (font (size 1.27 1.27)) (justify right))
  (property "Intersheetrefs" "${INTERSHEET_REFS}" (at 106.68 120.65 0) (effects (font (size 1.27 1.27)) hide)))
 (global_label "17" (shape bidirectional) (at 144.78 113.03 0) (effects (font (size 1.27 1.27)) (justify left))
  (property "Intersheetrefs" "${INTERSHEET_REFS}" (at 144.78 113.03 0) (effects (font (size 1.27 1.27)) hide)))
 (global_label "37" (shape bidirectional) (at 144.78 130.81 0) (effects (font (size 1.27 1.27)) (justify left))
  (property "Intersheetrefs" "${INTERSHEET_REFS}" (at 144.78 130.81 0) (effects (font (size 1.27 1.27)) hide)))
 (global_label "40" (shape bidirectional) (at 106.68 105.41 180) (effects (font (size 1.27 1.27)) (justify right))
  (property "Intersheetrefs" "${INTERSHEET_REFS}" (at 106.68 105.41 0) (effects (font (size 1.27 1.27)) hide)))
 (global_label "22" (shape bidirectional) (at 86.36 120.65 0) (effects (font (size 1.27 1.27)) (justify left))
  (property "Intersheetrefs" "${INTERSHEET_REFS}" (at 86.36 120.65 0) (effects (font (size 1.27 1.27)) hide)))
 (global_label "5" (shape bidirectional) (at 106.68 77.47 180) (effects (font (size 1.27 1.27)) (justify right))
  (property "Intersheetrefs" "${INTERSHEET_REFS}" (at 106.68 77.47 0) (effects (font (size 1.27 1.27)) hide)))
 (global_label "30" (shape bidirectional) (at 166.37 113.03 180) (effects (font (size 1.27 1.27)) (justify right))
  (property "Intersheetrefs" "${INTERSHEET_REFS}" (at 166.37 113.03 0) (effects (font (size 1.27 1.27)) hide)))
 (global_label "13" (shape bidirectional) (at 86.36 97.79 0) (effects (font (size 1.27 1.27)) (justify left))
  (property "Intersheetrefs" "${INTERSHEET_REFS}" (at 86.36 97.79 0) (effects (font (size 1.27 1.27)) hide)))
 (global_label "22" (shape bidirectional) (at 106.68 123.19 180) (effects (font (size 1.27 1.27)) (justify right))
  (property "Intersheetrefs" "${INTERSHEET_REFS}" (at 106.68 123.19 0) (effects (font (size 1.27 1.27)) hide)))
 (global_label "36" (shape bidirectional) (at 166.37 97.79 180) (effects (font (size 1.27 1.27)) (justify right))
  (property "Intersheetrefs" "${INTERSHEET_REFS}" (at 166.37 97.79 0) (effects (font (size 1.27 1.27)) hide)))
 (global_label "44" (shape bidirectional) (at 106.68 72.39 180) (effects (font (size 1.27 1.27)) (justify right))
  (property "Intersheetrefs" "${INTERSHEET_REFS}" (at 106.68 72.39 0) (effects (font (size 1.27 1.27)) hide)))
 (global_label "16" (shape bidirectional) (at 144.78 110.49 0) (effects (font (size 1.27 1.27)) (justify left))
  (property "Intersheetrefs" "${INTERSHEET_REFS}" (at 144.78 110.49 0) (effects (font (size 1.27 1.27)) hide)))
 (global_label "42" (shape bidirectional) (at 106.68 110.49 180) (effects (font (size 1.27 1.27)) (justify right))
  (property "Intersheetrefs" "${INTERSHEET_REFS}" (at 106.68 110.49 0) (effects (font (size 1.27 1.27)) hide)))
 (global_label "24" (shape bidirectional) (at 124.46 59.69 90) (effects (font (size 1.27 1.27)) (justify left))
  (property "Intersheetrefs" "${INTERSHEET_REFS}" (at 124.46 59.69 0) (effects (font (size 1.27 1.27)) hide)))
 (global_label "28" (shape bidirectional) (at 106.68 133.35 180) (effects (font (size 1.27 1.27)) (justify right))
  (property "Intersheetrefs" "${INTERSHEET_REFS}" (at 106.68 133.35 0) (effects (font (size 1.27 1.27)) hide)))
 (global_label "39" (shape bidirectional) (at 166.37 90.17 180) (effects (font (size 1.27 1.27)) (justify right))
  (property "Intersheetrefs" "${INTERSHEET_REFS}" (at 166.37 90.17 0) (effects (font (size 1.27 1.27)) hide)))
 (global_label "15" (shape bidirectional) (at 144.78 107.95 0) (effects (font (size 1.27 1.27)) (justify left))
  (property "Intersheetrefs" "${INTERSHEET_REFS}" (at 144.78 107.95 0) (effects (font (size 1.27 1.27)) hide)))
 (global_label "43" (shape bidirectional) (at 106.68 113.03 180) (effects (font (size 1.27 1.27)) (justify right))
  (property "Intersheetrefs" "${INTERSHEET_REFS}" (at 106.68 113.03 0) (effects (font (size 1.27 1.27)) hide)))
 (global_label "35" (shape bidirectional) (at 166.37 100.33 180) (effects (font (size 1.27 1.27)) (justify right))
  (property "Intersheetrefs" "${INTERSHEET_REFS}" (at 166.37 100.33 0) (effects (font (size 1.27 1.27)) hide)))
 (global_label "19" (shape bidirectional) (at 106.68 97.79 180) (effects (font (size 1.27 1.27)) (justify right))
  (property "Intersheetrefs" "${INTERSHEET_REFS}" (at 106.68 97.79 0) (effects (font (size 1.27 1.27)) hide)))
 (global_label "3" (shape bidirectional) (at 86.36 72.39 0) (effects (font (size 1.27 1.27)) (justify left))
  (property "Intersheetrefs" "${INTERSHEET_REFS}" (at 86.36 72.39 0) (effects (font (size 1.27 1.27)) hide)))
 (global_label "23" (shape bidirectional) (at 121.92 140.97 270) (effects (font (size 1.27 1.27)) (justify right))
  (property "Intersheetrefs" "${INTERSHEET_REFS}" (at 121.92 140.97 0) (effects (font (size 1.27 1.27)) hide)))
 (global_label "18" (shape bidirectional) (at 86.36 110.49 0) (effects (font (size 1.27 1.27)) (justify left))
  (property "Intersheetrefs" "${INTERSHEET_REFS}" (at 86.36 110.49 0) (effects (font (size 1.27 1.27)) hide)))
 (global_label "31" (shape bidirectional) (at 144.78 120.65 0) (effects (font (size 1.27 1.27)) (justify left))
  (property "Intersheetrefs" "${INTERSHEET_REFS}" (at 144.78 120.65 0) (effects (font (size 1.27 1.27)) hide)))
 (global_label "44" (shape bidirectional) (at 166.37 77.47 180) (effects (font (size 1.27 1.27)) (justify right))
  (property "Intersheetrefs" "${INTERSHEET_REFS}" (at 166.37 77.47 0) (effects (font (size 1.27 1.27)) hide)))
 (global_label "34" (shape bidirectional) (at 144.78 128.27 0) (effects (font (size 1.27 1.27)) (justify left))
  (property "Intersheetrefs" "${INTERSHEET_REFS}" (at 144.78 128.27 0) (effects (font (size 1.27 1.27)) hide)))
 (global_label "7" (shape bidirectional) (at 86.36 82.55 0) (effects (font (size 1.27 1.27)) (justify left))
  (property "Intersheetrefs" "${INTERSHEET_REFS}" (at 86.36 82.55 0) (effects (font (size 1.27 1.27)) hide)))
 (global_label "5" (shape bidirectional) (at 86.36 77.47 0) (effects (font (size 1.27 1.27)) (justify left))
  (property "Intersheetrefs" "${INTERSHEET_REFS}" (at 86.36 77.47 0) (effects (font (size 1.27 1.27)) hide)))
 (global_label "1" (shape bidirectional) (at 86.36 67.31 0) (effects (font (size 1.27 1.27)) (justify left))
  (property "Intersheetrefs" "${INTERSHEET_REFS}" (at 86.36 67.31 0) (effects (font (size 1.27 1.27)) hide)))
 (global_label "38" (shape bidirectional) (at 166.37 92.71 180) (effects (font (size 1.27 1.27)) (justify right))
  (property "Intersheetrefs" "${INTERSHEET_REFS}" (at 166.37 92.71 0) (effects (font (size 1.27 1.27)) hide)))
 (global_label "18" (shape bidirectional) (at 106.68 95.25 180) (effects (font (size 1.27 1.27)) (justify right))
  (property "Intersheetrefs" "${INTERSHEET_REFS}" (at 106.68 95.25 0) (effects (font (size 1.27 1.27)) hide)))
 (global_label "12" (shape bidirectional) (at 144.78 100.33 0) (effects (font (size 1.27 1.27)) (justify left))
  (property "Intersheetrefs" "${INTERSHEET_REFS}" (at 144.78 100.33 0) (effects (font (size 1.27 1.27)) hide)))
 (global_label "27" (shape bidirectional) (at 106.68 130.81 180) (effects (font (size 1.27 1.27)) (justify right))
  (property "Intersheetrefs" "${INTERSHEET_REFS}" (at 106.68 130.81 0) (effects (font (size 1.27 1.27)) hide)))
 (global_label "3" (shape bidirectional) (at 106.68 87.63 180) (effects (font (size 1.27 1.27)) (justify right))
  (property "Intersheetrefs" "${INTERSHEET_REFS}" (at 106.68 87.63 0) (effects (font (size 1.27 1.27)) hide)))
 (global_label "21" (shape bidirectional) (at 86.36 118.11 0) (effects (font (size 1.27 1.27)) (justify left))
  (property "Intersheetrefs" "${INTERSHEET_REFS}" (at 86.36 118.11 0) (effects (font (size 1.27 1.27)) hide)))
 (global_label "47" (shape bidirectional) (at 166.37 69.85 180) (effects (font (size 1.27 1.27)) (justify right))
  (property "Intersheetrefs" "${INTERSHEET_REFS}" (at 166.37 69.85 0) (effects (font (size 1.27 1.27)) hide)))
 (global_label "40" (shape bidirectional) (at 166.37 87.63 180) (effects (font (size 1.27 1.27)) (justify right))
  (property "Intersheetrefs" "${INTERSHEET_REFS}" (at 166.37 87.63 0) (effects (font (size 1.27 1.27)) hide)))

 (symbol (lib_id "Breakout_STM32F070CBTx-rescue:STM32F070CBTx-MCU_ST_STM32F0") (at 127 100.33 0) (unit 1) (in_bom yes) (on_board yes) (dnp no)
  (property "Reference" "U1" (at 111.76 63.5 0) (effects (font (size 1.27 1.27)) (justify left)))
  (property "Value" "STM32F070CBTx" (at 132.08 138.43 0) (effects (font (size 1.27 1.27)) (justify left)))
  (property "Footprint" "Housings_QFP:LQFP-48_7x7mm_Pitch0.5mm" (at 111.76 135.89 0) (effects (font (size 1.27 1.27)) (justify right) hide))
  (property "Datasheet" "http://www.st.com/st-web-ui/static/active/en/resource/technical/document/datasheet/DM00141386.pdf" (at 127 100.33 0) (effects (font (size 1.27 1.27)) hide))
  (property "DigiKey Part Number" "497-15099-ND" (at 127 100.33 0) (effects (font (size 1.27 1.27)) hide)) (pin "1") (pin "10") (pin "11") (pin "12") (pin "13") (pin "14") (pin "15") (pin "16") (pin "17") (pin "18") (pin "19") (pin "2") (pin "20") (pin "21") (pin "22") (pin "23") (pin "24") (pin "25") (pin "26") (pin "27") (pin "28") (pin "29") (pin "3") (pin "30") (pin "31") (pin "32") (pin "33") (pin "34") (pin "35") (pin "36") (pin "37") (pin "38") (pin "39") (pin "4") (pin "40") (pin "41") (pin "42") (pin "43") (pin "44") (pin "45") (pin "46") (pin "47") (pin "48") (pin "5") (pin "6") (pin "7") (pin "8") (pin "9"))

 (symbol (lib_id "Connector_Generic:Conn_01x24") (at 173.99 95.25 0) (unit 1) (in_bom yes) (on_board yes) (dnp no)
  (property "Reference" "X2" (at 172.72 64.77 0) (effects (font (size 1.27 1.27)) (justify left)))
  (property "Value" "Conn_01x24" (at 176.022 97.7646 0) (effects (font (size 1.27 1.27)) (justify left) hide))
  (property "Footprint" "Pin_Headers:Pin_Header_Straight_1x24_Pitch2.54mm" (at 173.99 95.25 0) (effects (font (size 1.27 1.27)) hide))
  (property "Datasheet" "~" (at 173.99 95.25 0) (effects (font (size 1.27 1.27)) hide)) (pin "1") (pin "10") (pin "11") (pin "12") (pin "13") (pin "14") (pin "15") (pin "16") (pin "17") (pin "18") (pin "19") (pin "2") (pin "20") (pin "21") (pin "22") (pin "23") (pin "24") (pin "3") (pin "4") (pin "5") (pin "6") (pin "7") (pin "8") (pin "9"))

 (symbol (lib_id "Connector_Generic:Conn_01x24") (at 78.74 95.25 0) (mirror y) (unit 1) (in_bom yes) (on_board yes) (dnp no)
  (property "Reference" "X1" (at 80.01 64.77 0) (effects (font (size 1.27 1.27)) (justify left)))
  (property "Value" "Conn_01x24" (at 76.708 97.7646 0) (effects (font (size 1.27 1.27)) (justify left) hide))
  (property "Footprint" "Pin_Headers:Pin_Header_Straight_1x24_Pitch2.54mm" (at 78.74 95.25 0) (effects (font (size 1.27 1.27)) hide))
  (property "Datasheet" "~" (at 78.74 95.25 0) (effects (font (size 1.27 1.27)) hide)) (pin "1") (pin "10") (pin "11") (pin "12") (pin "13") (pin "14") (pin "15") (pin "16") (pin "17") (pin "18") (pin "19") (pin "2") (pin "20") (pin "21") (pin "22") (pin "23") (pin "24") (pin "3") (pin "4") (pin "5") (pin "6") (pin "7") (pin "8") (pin "9"))

 (sheet_instances (path "" (page "1"))))
